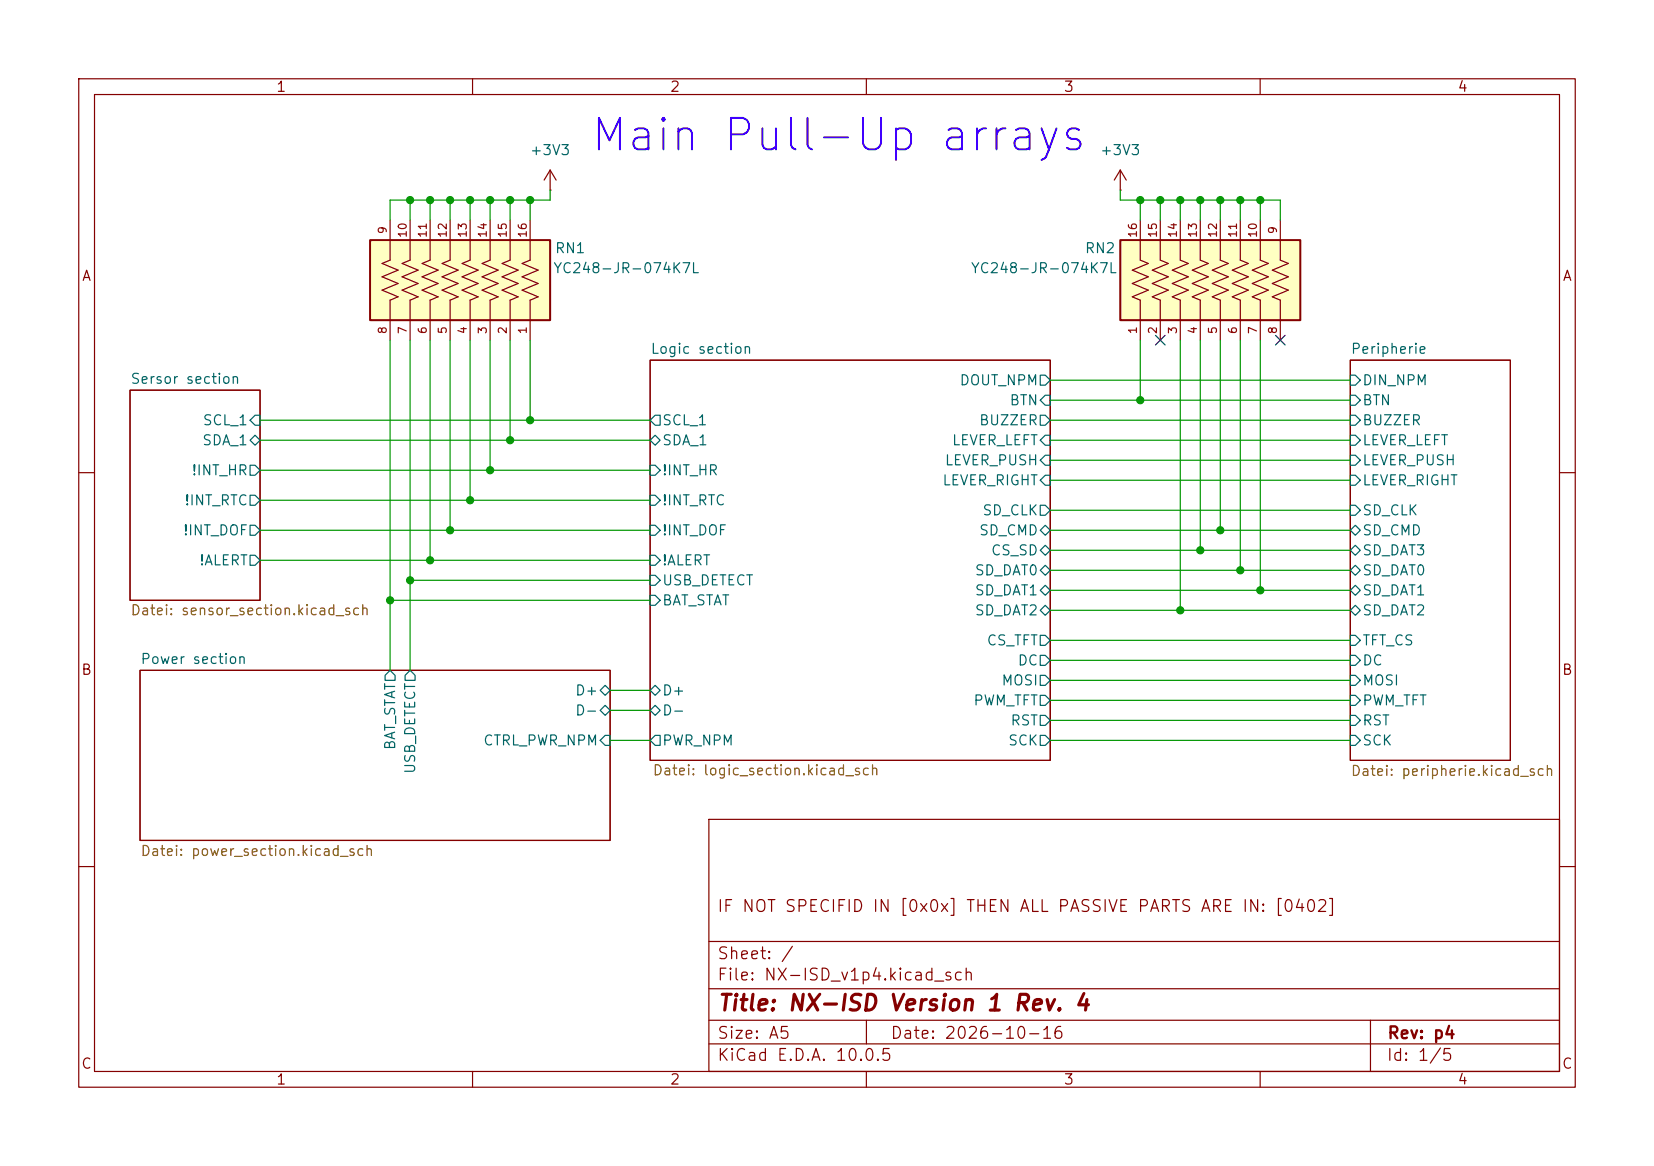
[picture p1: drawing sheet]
(kicad_sch
 (version 20260306)
 (generator "eeschema")
 (generator_version "10.0")
 (paper "A5")
 (title_block
  (title "NX-ISD Version 1 Rev. 4")
  (date "2026-10-16")
  (rev "p4")
  (comment 1 "IF NOT SPECIFID IN [0x0x] THEN ALL PASSIVE PARTS ARE IN: [0402]"))
 (lib_symbols
  (symbol "YC248-JR-074K7L:YC248-JR-074K7L"
   (pin_names
    (offset 1.016)) (exclude_from_sim no) (in_bom yes) (on_board yes)
   (in_pos_files yes)
   (duplicate_pin_numbers_are_jumpers no)
   (property "Reference" "R" (at -5.08 10.922 0) (show_name no) (do_not_autoplace no) (effects (font (size 1.27 1.27)) (justify left bottom)))
   (property "Value" "YC248-JR-074K7L" (at -5.08 -15.24 0) (show_name no) (do_not_autoplace no) (effects (font (size 1.27 1.27)) (justify left bottom)))
   (property "Footprint" "NX-ISD_footprints:RESCAXS50P400X160X55-16N" (at 0 0 0) (show_name no) (do_not_autoplace no) (hide yes) (effects (font (size 1.27 1.27)) (justify bottom)))
   (property "Datasheet" "" (at 0 0 0) (show_name no) (do_not_autoplace no) (hide yes) (effects (font (size 1.27 1.27))))
   (property "Description" "4.7k Ohm ±5% 62.5mW Power Per Element Isolated 8 Resistor Network/Array ±200ppm/°C 1606, Convex, Long Side Terminals" (at 0 0 0) (show_name no) (do_not_autoplace no) (hide yes) (effects (font (size 1.27 1.27)) (justify bottom)))
   (property "MF" "Yageo" (at 0 0 0) (show_name no) (do_not_autoplace no) (hide yes) (effects (font (size 1.27 1.27)) (justify bottom)))
   (property "MAXIMUM_PACKAGE_HEIGHT" "0.55mm" (at 0 0 0) (show_name no) (do_not_autoplace no) (hide yes) (effects (font (size 1.27 1.27)) (justify bottom)))
   (property "CREATOR" "ASHISH" (at 0 0 0) (show_name no) (do_not_autoplace no) (hide yes) (effects (font (size 1.27 1.27)) (justify bottom)))
   (property "Price" "None" (at 0 0 0) (show_name no) (do_not_autoplace no) (hide yes) (effects (font (size 1.27 1.27)) (justify bottom)))
   (property "Package" "SMD-16 Yageo" (at 0 0 0) (show_name no) (do_not_autoplace no) (hide yes) (effects (font (size 1.27 1.27)) (justify bottom)))
   (property "Check_prices" "https://www.snapeda.com/parts/YC248-JR-074K7L/Yageo/view-part/?ref=eda" (at 0 0 0) (show_name no) (do_not_autoplace no) (hide yes) (effects (font (size 1.27 1.27)) (justify bottom)))
   (property "STANDARD" "IPC-7351B" (at 0 0 0) (show_name no) (do_not_autoplace no) (hide yes) (effects (font (size 1.27 1.27)) (justify bottom)))
   (property "PARTREV" "V1.0" (at 0 0 0) (show_name no) (do_not_autoplace no) (hide yes) (effects (font (size 1.27 1.27)) (justify bottom)))
   (property "VERIFIER" "" (at 0 0 0) (show_name no) (do_not_autoplace no) (hide yes) (effects (font (size 1.27 1.27)) (justify bottom)))
   (property "SnapEDA_Link" "https://www.snapeda.com/parts/YC248-JR-074K7L/Yageo/view-part/?ref=snap" (at 0 0 0) (show_name no) (do_not_autoplace no) (hide yes) (effects (font (size 1.27 1.27)) (justify bottom)))
   (property "MP" "YC248-JR-074K7L" (at 0 0 0) (show_name no) (do_not_autoplace no) (hide yes) (effects (font (size 1.27 1.27)) (justify bottom)))
   (property "Purchase-URL" "https://www.snapeda.com/api/url_track_click_mouser/?unipart_id=1382227&manufacturer=Yageo&part_name=YC248-JR-074K7L&search_term=yc248-jr-074k7l" (at 0 0 0) (show_name no) (do_not_autoplace no) (hide yes) (effects (font (size 1.27 1.27)) (justify bottom)))
   (property "Availability" "In Stock" (at 0 0 0) (show_name no) (do_not_autoplace no) (hide yes) (effects (font (size 1.27 1.27)) (justify bottom)))
   (property "MANUFACTURER" "Yageo" (at 0 0 0) (show_name no) (do_not_autoplace no) (hide yes) (effects (font (size 1.27 1.27)) (justify bottom)))
   (symbol "YC248-JR-074K7L_0_0"
    (polyline (pts (xy -5.08 7.62) (xy -2.54 7.62)) (stroke (width 0.1524) (type default)) (fill (type none)))
    (polyline (pts (xy -5.08 5.08) (xy -2.54 5.08)) (stroke (width 0.1524) (type default)) (fill (type none)))
    (polyline (pts (xy -5.08 2.54) (xy -2.54 2.54)) (stroke (width 0.1524) (type default)) (fill (type none)))
    (polyline (pts (xy -5.08 0) (xy -2.54 0)) (stroke (width 0.1524) (type default)) (fill (type none)))
    (polyline (pts (xy -5.08 -2.54) (xy -2.54 -2.54)) (stroke (width 0.1524) (type default)) (fill (type none)))
    (polyline (pts (xy -5.08 -5.08) (xy -2.54 -5.08)) (stroke (width 0.1524) (type default)) (fill (type none)))
    (polyline (pts (xy -5.08 -7.62) (xy -2.54 -7.62)) (stroke (width 0.1524) (type default)) (fill (type none)))
    (polyline (pts (xy -5.08 -10.16) (xy -2.54 -10.16)) (stroke (width 0.1524) (type default)) (fill (type none)))
    (rectangle (start -5.08 -12.7) (end 5.08 10.16) (stroke (width 0.254) (type default)) (fill (type background)))
    (polyline (pts (xy -2.54 7.62) (xy -2.1167 8.636)) (stroke (width 0.152) (type default)) (fill (type none)))
    (polyline (pts (xy -2.54 5.08) (xy -2.1167 6.096)) (stroke (width 0.152) (type default)) (fill (type none)))
    (polyline (pts (xy -2.54 2.54) (xy -2.1167 3.556)) (stroke (width 0.152) (type default)) (fill (type none)))
    (polyline (pts (xy -2.54 0) (xy -2.1167 1.016)) (stroke (width 0.152) (type default)) (fill (type none)))
    (polyline (pts (xy -2.54 -2.54) (xy -2.1167 -1.524)) (stroke (width 0.152) (type default)) (fill (type none)))
    (polyline (pts (xy -2.54 -5.08) (xy -2.1167 -4.064)) (stroke (width 0.152) (type default)) (fill (type none)))
    (polyline (pts (xy -2.54 -7.62) (xy -2.1167 -6.604)) (stroke (width 0.152) (type default)) (fill (type none)))
    (polyline (pts (xy -2.54 -10.16) (xy -2.1167 -9.144)) (stroke (width 0.152) (type default)) (fill (type none)))
    (polyline (pts (xy -2.1167 8.636) (xy -1.27 6.604)) (stroke (width 0.152) (type default)) (fill (type none)))
    (polyline (pts (xy -2.1167 6.096) (xy -1.27 4.064)) (stroke (width 0.152) (type default)) (fill (type none)))
    (polyline (pts (xy -2.1167 3.556) (xy -1.27 1.524)) (stroke (width 0.152) (type default)) (fill (type none)))
    (polyline (pts (xy -2.1167 1.016) (xy -1.27 -1.016)) (stroke (width 0.152) (type default)) (fill (type none)))
    (polyline (pts (xy -2.1167 -1.524) (xy -1.27 -3.556)) (stroke (width 0.152) (type default)) (fill (type none)))
    (polyline (pts (xy -2.1167 -4.064) (xy -1.27 -6.096)) (stroke (width 0.152) (type default)) (fill (type none)))
    (polyline (pts (xy -2.1167 -6.604) (xy -1.27 -8.636)) (stroke (width 0.152) (type default)) (fill (type none)))
    (polyline (pts (xy -2.1167 -9.144) (xy -1.27 -11.176)) (stroke (width 0.152) (type default)) (fill (type none)))
    (polyline (pts (xy -1.27 6.604) (xy -0.4233 8.636)) (stroke (width 0.152) (type default)) (fill (type none)))
    (polyline (pts (xy -1.27 4.064) (xy -0.4233 6.096)) (stroke (width 0.152) (type default)) (fill (type none)))
    (polyline (pts (xy -1.27 1.524) (xy -0.4233 3.556)) (stroke (width 0.152) (type default)) (fill (type none)))
    (polyline (pts (xy -1.27 -1.016) (xy -0.4233 1.016)) (stroke (width 0.152) (type default)) (fill (type none)))
    (polyline (pts (xy -1.27 -3.556) (xy -0.4233 -1.524)) (stroke (width 0.152) (type default)) (fill (type none)))
    (polyline (pts (xy -1.27 -6.096) (xy -0.4233 -4.064)) (stroke (width 0.152) (type default)) (fill (type none)))
    (polyline (pts (xy -1.27 -8.636) (xy -0.4233 -6.604)) (stroke (width 0.152) (type default)) (fill (type none)))
    (polyline (pts (xy -1.27 -11.176) (xy -0.4233 -9.144)) (stroke (width 0.152) (type default)) (fill (type none)))
    (polyline (pts (xy -0.4233 8.636) (xy 0.4233 6.604)) (stroke (width 0.152) (type default)) (fill (type none)))
    (polyline (pts (xy -0.4233 6.096) (xy 0.4233 4.064)) (stroke (width 0.152) (type default)) (fill (type none)))
    (polyline (pts (xy -0.4233 3.556) (xy 0.4233 1.524)) (stroke (width 0.152) (type default)) (fill (type none)))
    (polyline (pts (xy -0.4233 1.016) (xy 0.4233 -1.016)) (stroke (width 0.152) (type default)) (fill (type none)))
    (polyline (pts (xy -0.4233 -1.524) (xy 0.4233 -3.556)) (stroke (width 0.152) (type default)) (fill (type none)))
    (polyline (pts (xy -0.4233 -4.064) (xy 0.4233 -6.096)) (stroke (width 0.152) (type default)) (fill (type none)))
    (polyline (pts (xy -0.4233 -6.604) (xy 0.4233 -8.636)) (stroke (width 0.152) (type default)) (fill (type none)))
    (polyline (pts (xy -0.4233 -9.144) (xy 0.4233 -11.176)) (stroke (width 0.152) (type default)) (fill (type none)))
    (polyline (pts (xy 0.4233 6.604) (xy 1.27 8.636)) (stroke (width 0.152) (type default)) (fill (type none)))
    (polyline (pts (xy 0.4233 4.064) (xy 1.27 6.096)) (stroke (width 0.152) (type default)) (fill (type none)))
    (polyline (pts (xy 0.4233 1.524) (xy 1.27 3.556)) (stroke (width 0.152) (type default)) (fill (type none)))
    (polyline (pts (xy 0.4233 -1.016) (xy 1.27 1.016)) (stroke (width 0.152) (type default)) (fill (type none)))
    (polyline (pts (xy 0.4233 -3.556) (xy 1.27 -1.524)) (stroke (width 0.152) (type default)) (fill (type none)))
    (polyline (pts (xy 0.4233 -6.096) (xy 1.27 -4.064)) (stroke (width 0.152) (type default)) (fill (type none)))
    (polyline (pts (xy 0.4233 -8.636) (xy 1.27 -6.604)) (stroke (width 0.152) (type default)) (fill (type none)))
    (polyline (pts (xy 0.4233 -11.176) (xy 1.27 -9.144)) (stroke (width 0.152) (type default)) (fill (type none)))
    (polyline (pts (xy 1.27 8.636) (xy 2.1167 6.604)) (stroke (width 0.152) (type default)) (fill (type none)))
    (polyline (pts (xy 1.27 6.096) (xy 2.1167 4.064)) (stroke (width 0.152) (type default)) (fill (type none)))
    (polyline (pts (xy 1.27 3.556) (xy 2.1167 1.524)) (stroke (width 0.152) (type default)) (fill (type none)))
    (polyline (pts (xy 1.27 1.016) (xy 2.1167 -1.016)) (stroke (width 0.152) (type default)) (fill (type none)))
    (polyline (pts (xy 1.27 -1.524) (xy 2.1167 -3.556)) (stroke (width 0.152) (type default)) (fill (type none)))
    (polyline (pts (xy 1.27 -4.064) (xy 2.1167 -6.096)) (stroke (width 0.152) (type default)) (fill (type none)))
    (polyline (pts (xy 1.27 -6.604) (xy 2.1167 -8.636)) (stroke (width 0.152) (type default)) (fill (type none)))
    (polyline (pts (xy 1.27 -9.144) (xy 2.1167 -11.176)) (stroke (width 0.152) (type default)) (fill (type none)))
    (polyline (pts (xy 2.54 7.62) (xy 2.1167 6.604)) (stroke (width 0.152) (type default)) (fill (type none)))
    (polyline (pts (xy 2.54 7.62) (xy 5.08 7.62)) (stroke (width 0.1524) (type default)) (fill (type none)))
    (polyline (pts (xy 2.54 5.08) (xy 2.1167 4.064)) (stroke (width 0.152) (type default)) (fill (type none)))
    (polyline (pts (xy 2.54 5.08) (xy 5.08 5.08)) (stroke (width 0.1524) (type default)) (fill (type none)))
    (polyline (pts (xy 2.54 2.54) (xy 2.1167 1.524)) (stroke (width 0.152) (type default)) (fill (type none)))
    (polyline (pts (xy 2.54 2.54) (xy 5.08 2.54)) (stroke (width 0.1524) (type default)) (fill (type none)))
    (polyline (pts (xy 2.54 0) (xy 2.1167 -1.016)) (stroke (width 0.152) (type default)) (fill (type none)))
    (polyline (pts (xy 2.54 0) (xy 5.08 0)) (stroke (width 0.1524) (type default)) (fill (type none)))
    (polyline (pts (xy 2.54 -2.54) (xy 2.1167 -3.556)) (stroke (width 0.152) (type default)) (fill (type none)))
    (polyline (pts (xy 2.54 -2.54) (xy 5.08 -2.54)) (stroke (width 0.1524) (type default)) (fill (type none)))
    (polyline (pts (xy 2.54 -5.08) (xy 2.1167 -6.096)) (stroke (width 0.152) (type default)) (fill (type none)))
    (polyline (pts (xy 2.54 -5.08) (xy 5.08 -5.08)) (stroke (width 0.1524) (type default)) (fill (type none)))
    (polyline (pts (xy 2.54 -7.62) (xy 2.1167 -8.636)) (stroke (width 0.152) (type default)) (fill (type none)))
    (polyline (pts (xy 2.54 -7.62) (xy 5.08 -7.62)) (stroke (width 0.1524) (type default)) (fill (type none)))
    (polyline (pts (xy 2.54 -10.16) (xy 2.1167 -11.176)) (stroke (width 0.152) (type default)) (fill (type none)))
    (polyline (pts (xy 2.54 -10.16) (xy 5.08 -10.16)) (stroke (width 0.1524) (type default)) (fill (type none)))
    (pin passive line (at -7.62 7.62 0) (length 2.54) (name "" (effects (font (size 1.016 1.016)))) (number "1" (effects (font (size 1.016 1.016)))))
    (pin passive line (at -7.62 5.08 0) (length 2.54) (name "" (effects (font (size 1.016 1.016)))) (number "2" (effects (font (size 1.016 1.016)))))
    (pin passive line (at -7.62 2.54 0) (length 2.54) (name "" (effects (font (size 1.016 1.016)))) (number "3" (effects (font (size 1.016 1.016)))))
    (pin passive line (at -7.62 0 0) (length 2.54) (name "" (effects (font (size 1.016 1.016)))) (number "4" (effects (font (size 1.016 1.016)))))
    (pin passive line (at -7.62 -2.54 0) (length 2.54) (name "" (effects (font (size 1.016 1.016)))) (number "5" (effects (font (size 1.016 1.016)))))
    (pin passive line (at -7.62 -5.08 0) (length 2.54) (name "" (effects (font (size 1.016 1.016)))) (number "6" (effects (font (size 1.016 1.016)))))
    (pin passive line (at -7.62 -7.62 0) (length 2.54) (name "" (effects (font (size 1.016 1.016)))) (number "7" (effects (font (size 1.016 1.016)))))
    (pin passive line (at -7.62 -10.16 0) (length 2.54) (name "" (effects (font (size 1.016 1.016)))) (number "8" (effects (font (size 1.016 1.016)))))
    (pin passive line (at 7.62 -10.16 180) (length 2.54) (name "" (effects (font (size 1.016 1.016)))) (number "9" (effects (font (size 1.016 1.016)))))
    (pin passive line (at 7.62 -7.62 180) (length 2.54) (name "" (effects (font (size 1.016 1.016)))) (number "10" (effects (font (size 1.016 1.016)))))
    (pin passive line (at 7.62 -5.08 180) (length 2.54) (name "" (effects (font (size 1.016 1.016)))) (number "11" (effects (font (size 1.016 1.016)))))
    (pin passive line (at 7.62 -2.54 180) (length 2.54) (name "" (effects (font (size 1.016 1.016)))) (number "12" (effects (font (size 1.016 1.016)))))
    (pin passive line (at 7.62 0 180) (length 2.54) (name "" (effects (font (size 1.016 1.016)))) (number "13" (effects (font (size 1.016 1.016)))))
    (pin passive line (at 7.62 2.54 180) (length 2.54) (name "" (effects (font (size 1.016 1.016)))) (number "14" (effects (font (size 1.016 1.016)))))
    (pin passive line (at 7.62 5.08 180) (length 2.54) (name "" (effects (font (size 1.016 1.016)))) (number "15" (effects (font (size 1.016 1.016)))))
    (pin passive line (at 7.62 7.62 180) (length 2.54) (name "" (effects (font (size 1.016 1.016)))) (number "16" (effects (font (size 1.016 1.016))))))
   (embedded_fonts no))
  (symbol "power:+3V3"
   (power global)
   (pin_numbers (hide yes))
   (pin_names
    (offset 0) (hide yes)) (exclude_from_sim no) (in_bom yes) (on_board yes)
   (in_pos_files yes)
   (duplicate_pin_numbers_are_jumpers no)
   (property "Reference" "#PWR" (at 0 -3.81 0) (show_name no) (do_not_autoplace no) (hide yes) (effects (font (size 1.27 1.27))))
   (property "Value" "+3V3" (at 0 3.556 0) (show_name no) (do_not_autoplace no) (effects (font (size 1.27 1.27))))
   (property "Footprint" "" (at 0 0 0) (show_name no) (do_not_autoplace no) (hide yes) (effects (font (size 1.27 1.27))))
   (property "Datasheet" "" (at 0 0 0) (show_name no) (do_not_autoplace no) (hide yes) (effects (font (size 1.27 1.27))))
   (property "Description" "Power symbol creates a global label with name \"+3V3\"" (at 0 0 0) (show_name no) (do_not_autoplace no) (hide yes) (effects (font (size 1.27 1.27))))
   (symbol "+3V3_0_1"
    (polyline (pts (xy -0.762 1.27) (xy 0 2.54)) (stroke (width 0) (type default)) (fill (type none)))
    (polyline (pts (xy 0 2.54) (xy 0.762 1.27)) (stroke (width 0) (type default)) (fill (type none)))
    (polyline (pts (xy 0 0) (xy 0 2.54)) (stroke (width 0) (type default)) (fill (type none))))
   (symbol "+3V3_1_1"
    (pin power_in line (at 0 0 90) (length 0) (name "" (effects (font (size 1.27 1.27)))) (number "1" (effects (font (size 1.27 1.27))))))
   (embedded_fonts no)))
 (junction
  (at 144.78 25.4)
  (diameter 0)
  (color 0 0 0 0))
 (junction
  (at 147.32 25.4)
  (diameter 0)
  (color 0 0 0 0))
 (junction
  (at 149.86 25.4)
  (diameter 0)
  (color 0 0 0 0))
 (junction
  (at 52.07 73.66)
  (diameter 0)
  (color 0 0 0 0))
 (junction
  (at 144.78 50.8)
  (diameter 0)
  (color 0 0 0 0))
 (junction
  (at 62.23 25.4)
  (diameter 0)
  (color 0 0 0 0))
 (junction
  (at 49.53 76.2)
  (diameter 0)
  (color 0 0 0 0))
 (junction
  (at 62.23 59.69)
  (diameter 0)
  (color 0 0 0 0))
 (junction
  (at 67.31 25.4)
  (diameter 0)
  (color 0 0 0 0))
 (junction
  (at 152.4 25.4)
  (diameter 0)
  (color 0 0 0 0))
 (junction
  (at 64.77 55.88)
  (diameter 0)
  (color 0 0 0 0))
 (junction
  (at 54.61 71.12)
  (diameter 0)
  (color 0 0 0 0))
 (junction
  (at 160.02 74.93)
  (diameter 0)
  (color 0 0 0 0))
 (junction
  (at 54.61 25.4)
  (diameter 0)
  (color 0 0 0 0))
 (junction
  (at 152.4 69.85)
  (diameter 0)
  (color 0 0 0 0))
 (junction
  (at 67.31 53.34)
  (diameter 0)
  (color 0 0 0 0))
 (junction
  (at 59.69 25.4)
  (diameter 0)
  (color 0 0 0 0))
 (junction
  (at 154.94 67.31)
  (diameter 0)
  (color 0 0 0 0))
 (junction
  (at 57.15 25.4)
  (diameter 0)
  (color 0 0 0 0))
 (junction
  (at 157.48 72.39)
  (diameter 0)
  (color 0 0 0 0))
 (junction
  (at 160.02 25.4)
  (diameter 0)
  (color 0 0 0 0))
 (junction
  (at 59.69 63.5)
  (diameter 0)
  (color 0 0 0 0))
 (junction
  (at 149.86 77.47)
  (diameter 0)
  (color 0 0 0 0))
 (junction
  (at 157.48 25.4)
  (diameter 0)
  (color 0 0 0 0))
 (junction
  (at 154.94 25.4)
  (diameter 0)
  (color 0 0 0 0))
 (junction
  (at 57.15 67.31)
  (diameter 0)
  (color 0 0 0 0))
 (junction
  (at 64.77 25.4)
  (diameter 0)
  (color 0 0 0 0))
 (junction
  (at 52.07 25.4)
  (diameter 0)
  (color 0 0 0 0))
 (no_connect
  (at 162.56 43.18))
 (no_connect
  (at 147.32 43.18))
 (wire
  (pts (xy 154.94 67.31) (xy 171.45 67.31))
  (stroke (width 0) (type default)))
 (wire
  (pts (xy 144.78 25.4) (xy 144.78 27.94))
  (stroke (width 0) (type default)))
 (wire
  (pts (xy 149.86 77.47) (xy 171.45 77.47))
  (stroke (width 0) (type default)))
 (wire
  (pts (xy 33.02 59.69) (xy 62.23 59.69))
  (stroke (width 0) (type default)))
 (wire
  (pts (xy 162.56 25.4) (xy 144.78 25.4))
  (stroke (width 0) (type default)))
 (wire
  (pts (xy 133.35 58.42) (xy 171.45 58.42))
  (stroke (width 0) (type default)))
 (wire
  (pts (xy 69.85 25.4) (xy 67.31 25.4))
  (stroke (width 0) (type default)))
 (wire
  (pts (xy 152.4 69.85) (xy 171.45 69.85))
  (stroke (width 0) (type default)))
 (wire
  (pts (xy 33.02 71.12) (xy 54.61 71.12))
  (stroke (width 0) (type default)))
 (wire
  (pts (xy 133.35 60.96) (xy 171.45 60.96))
  (stroke (width 0) (type default)))
 (wire
  (pts (xy 52.07 43.18) (xy 52.07 73.66))
  (stroke (width 0) (type default)))
 (wire
  (pts (xy 160.02 27.94) (xy 160.02 25.4))
  (stroke (width 0) (type default)))
 (wire
  (pts (xy 133.35 64.77) (xy 171.45 64.77))
  (stroke (width 0) (type default)))
 (wire
  (pts (xy 49.53 76.2) (xy 82.55 76.2))
  (stroke (width 0) (type default)))
 (wire
  (pts (xy 133.35 50.8) (xy 144.78 50.8))
  (stroke (width 0) (type default)))
 (wire
  (pts (xy 144.78 50.8) (xy 171.45 50.8))
  (stroke (width 0) (type default)))
 (wire
  (pts (xy 62.23 27.94) (xy 62.23 25.4))
  (stroke (width 0) (type default)))
 (wire
  (pts (xy 77.47 90.17) (xy 82.55 90.17))
  (stroke (width 0) (type default)))
 (wire
  (pts (xy 133.35 81.28) (xy 171.45 81.28))
  (stroke (width 0) (type default)))
 (wire
  (pts (xy 142.24 25.4) (xy 144.78 25.4))
  (stroke (width 0) (type default)))
 (wire
  (pts (xy 133.35 91.44) (xy 171.45 91.44))
  (stroke (width 0) (type default)))
 (wire
  (pts (xy 59.69 27.94) (xy 59.69 25.4))
  (stroke (width 0) (type default)))
 (wire
  (pts (xy 133.35 88.9) (xy 171.45 88.9))
  (stroke (width 0) (type default)))
 (wire
  (pts (xy 54.61 43.18) (xy 54.61 71.12))
  (stroke (width 0) (type default)))
 (wire
  (pts (xy 59.69 43.18) (xy 59.69 63.5))
  (stroke (width 0) (type default)))
 (wire
  (pts (xy 133.35 48.26) (xy 171.45 48.26))
  (stroke (width 0) (type default)))
 (wire
  (pts (xy 54.61 27.94) (xy 54.61 25.4))
  (stroke (width 0) (type default)))
 (wire
  (pts (xy 160.02 74.93) (xy 171.45 74.93))
  (stroke (width 0) (type default)))
 (wire
  (pts (xy 33.02 53.34) (xy 67.31 53.34))
  (stroke (width 0) (type default)))
 (wire
  (pts (xy 149.86 27.94) (xy 149.86 25.4))
  (stroke (width 0) (type default)))
 (wire
  (pts (xy 133.35 74.93) (xy 160.02 74.93))
  (stroke (width 0) (type default)))
 (wire
  (pts (xy 67.31 53.34) (xy 82.55 53.34))
  (stroke (width 0) (type default)))
 (wire
  (pts (xy 160.02 43.18) (xy 160.02 74.93))
  (stroke (width 0) (type default)))
 (wire
  (pts (xy 33.02 67.31) (xy 57.15 67.31))
  (stroke (width 0) (type default)))
 (wire
  (pts (xy 52.07 73.66) (xy 82.55 73.66))
  (stroke (width 0) (type default)))
 (wire
  (pts (xy 149.86 43.18) (xy 149.86 77.47))
  (stroke (width 0) (type default)))
 (wire
  (pts (xy 49.53 43.18) (xy 49.53 76.2))
  (stroke (width 0) (type default)))
 (wire
  (pts (xy 133.35 67.31) (xy 154.94 67.31))
  (stroke (width 0) (type default)))
 (wire
  (pts (xy 157.48 27.94) (xy 157.48 25.4))
  (stroke (width 0) (type default)))
 (wire
  (pts (xy 57.15 27.94) (xy 57.15 25.4))
  (stroke (width 0) (type default)))
 (wire
  (pts (xy 33.02 55.88) (xy 64.77 55.88))
  (stroke (width 0) (type default)))
 (wire
  (pts (xy 133.35 93.98) (xy 171.45 93.98))
  (stroke (width 0) (type default)))
 (wire
  (pts (xy 157.48 72.39) (xy 171.45 72.39))
  (stroke (width 0) (type default)))
 (wire
  (pts (xy 162.56 25.4) (xy 162.56 27.94))
  (stroke (width 0) (type default)))
 (wire
  (pts (xy 133.35 53.34) (xy 171.45 53.34))
  (stroke (width 0) (type default)))
 (wire
  (pts (xy 62.23 43.18) (xy 62.23 59.69))
  (stroke (width 0) (type default)))
 (wire
  (pts (xy 147.32 27.94) (xy 147.32 25.4))
  (stroke (width 0) (type default)))
 (wire
  (pts (xy 69.85 24.13) (xy 69.85 25.4))
  (stroke (width 0) (type default)))
 (wire
  (pts (xy 52.07 73.66) (xy 52.07 85.09))
  (stroke (width 0) (type default)))
 (wire
  (pts (xy 57.15 67.31) (xy 82.55 67.31))
  (stroke (width 0) (type default)))
 (wire
  (pts (xy 49.53 25.4) (xy 49.53 27.94))
  (stroke (width 0) (type default)))
 (wire
  (pts (xy 133.35 72.39) (xy 157.48 72.39))
  (stroke (width 0) (type default)))
 (wire
  (pts (xy 157.48 43.18) (xy 157.48 72.39))
  (stroke (width 0) (type default)))
 (wire
  (pts (xy 154.94 43.18) (xy 154.94 67.31))
  (stroke (width 0) (type default)))
 (wire
  (pts (xy 144.78 43.18) (xy 144.78 50.8))
  (stroke (width 0) (type default)))
 (wire
  (pts (xy 62.23 59.69) (xy 82.55 59.69))
  (stroke (width 0) (type default)))
 (wire
  (pts (xy 152.4 43.18) (xy 152.4 69.85))
  (stroke (width 0) (type default)))
 (wire
  (pts (xy 54.61 71.12) (xy 82.55 71.12))
  (stroke (width 0) (type default)))
 (wire
  (pts (xy 77.47 87.63) (xy 82.55 87.63))
  (stroke (width 0) (type default)))
 (wire
  (pts (xy 133.35 77.47) (xy 149.86 77.47))
  (stroke (width 0) (type default)))
 (wire
  (pts (xy 154.94 27.94) (xy 154.94 25.4))
  (stroke (width 0) (type default)))
 (wire
  (pts (xy 152.4 27.94) (xy 152.4 25.4))
  (stroke (width 0) (type default)))
 (wire
  (pts (xy 49.53 76.2) (xy 49.53 85.09))
  (stroke (width 0) (type default)))
 (wire
  (pts (xy 52.07 27.94) (xy 52.07 25.4))
  (stroke (width 0) (type default)))
 (wire
  (pts (xy 142.24 24.13) (xy 142.24 25.4))
  (stroke (width 0) (type default)))
 (wire
  (pts (xy 133.35 55.88) (xy 171.45 55.88))
  (stroke (width 0) (type default)))
 (wire
  (pts (xy 67.31 43.18) (xy 67.31 53.34))
  (stroke (width 0) (type default)))
 (wire
  (pts (xy 67.31 25.4) (xy 67.31 27.94))
  (stroke (width 0) (type default)))
 (wire
  (pts (xy 133.35 86.36) (xy 171.45 86.36))
  (stroke (width 0) (type default)))
 (wire
  (pts (xy 57.15 43.18) (xy 57.15 67.31))
  (stroke (width 0) (type default)))
 (wire
  (pts (xy 64.77 43.18) (xy 64.77 55.88))
  (stroke (width 0) (type default)))
 (wire
  (pts (xy 49.53 25.4) (xy 67.31 25.4))
  (stroke (width 0) (type default)))
 (wire
  (pts (xy 133.35 69.85) (xy 152.4 69.85))
  (stroke (width 0) (type default)))
 (wire
  (pts (xy 133.35 83.82) (xy 171.45 83.82))
  (stroke (width 0) (type default)))
 (wire
  (pts (xy 64.77 55.88) (xy 82.55 55.88))
  (stroke (width 0) (type default)))
 (wire
  (pts (xy 77.47 93.98) (xy 82.55 93.98))
  (stroke (width 0) (type default)))
 (wire
  (pts (xy 59.69 63.5) (xy 82.55 63.5))
  (stroke (width 0) (type default)))
 (wire
  (pts (xy 64.77 27.94) (xy 64.77 25.4))
  (stroke (width 0) (type default)))
 (wire
  (pts (xy 33.02 63.5) (xy 59.69 63.5))
  (stroke (width 0) (type default)))
 (label "Main Pull-Up arrays"
  (at 74.93 20.32 0)
  (effects (font (size 4 4) (thickness 0.254)
    (bold yes) (color 64 0 255 1)) (justify left bottom)))
 (symbol
  (lib_id "power:+3V3")
  (at 69.85 24.13 0)
  (unit 1)
  (body_style 1)
  (exclude_from_sim no)
  (in_bom yes)
  (on_board yes)
  (in_pos_files yes)
  (dnp no)
  (fields_autoplaced yes)
  (property "Reference" "#PWR01" (at 69.85 27.94 0) (hide yes) (show_name no) (do_not_autoplace no) (effects (font (size 1.27 1.27))))
  (property "Value" "+3V3" (at 69.85 19.05 0) (show_name no) (do_not_autoplace no) (effects (font (size 1.27 1.27))))
  (property "Footprint" "" (at 69.85 24.13 0) (hide yes) (show_name no) (do_not_autoplace no) (effects (font (size 1.27 1.27))))
  (property "Datasheet" "" (at 69.85 24.13 0) (hide yes) (show_name no) (do_not_autoplace no) (effects (font (size 1.27 1.27))))
  (property "Description" "Power symbol creates a global label with name \"+3V3\"" (at 69.85 24.13 0) (hide yes) (show_name no) (do_not_autoplace no) (effects (font (size 1.27 1.27))))
  (pin "1"))
 (symbol
  (lib_id "power:+3V3")
  (at 142.24 24.13 0)
  (mirror y)
  (unit 1)
  (body_style 1)
  (exclude_from_sim no)
  (in_bom yes)
  (on_board yes)
  (in_pos_files yes)
  (dnp no)
  (fields_autoplaced yes)
  (property "Reference" "#PWR018" (at 142.24 27.94 0) (hide yes) (show_name no) (do_not_autoplace no) (effects (font (size 1.27 1.27))))
  (property "Value" "+3V3" (at 142.24 19.05 0) (show_name no) (do_not_autoplace no) (effects (font (size 1.27 1.27))))
  (property "Footprint" "" (at 142.24 24.13 0) (hide yes) (show_name no) (do_not_autoplace no) (effects (font (size 1.27 1.27))))
  (property "Datasheet" "" (at 142.24 24.13 0) (hide yes) (show_name no) (do_not_autoplace no) (effects (font (size 1.27 1.27))))
  (property "Description" "Power symbol creates a global label with name \"+3V3\"" (at 142.24 24.13 0) (hide yes) (show_name no) (do_not_autoplace no) (effects (font (size 1.27 1.27))))
  (pin "1"))
 (symbol
  (lib_id "YC248-JR-074K7L:YC248-JR-074K7L")
  (at 152.4 35.56 90)
  (unit 1)
  (body_style 1)
  (exclude_from_sim no)
  (in_bom yes)
  (on_board yes)
  (in_pos_files yes)
  (dnp no)
  (property "Reference" "RN2" (at 137.668 31.496 90) (show_name no) (do_not_autoplace no) (effects (font (size 1.27 1.27)) (justify right)))
  (property "Value" "YC248-JR-074K7L" (at 123.19 34.036 90) (show_name no) (do_not_autoplace no) (effects (font (size 1.27 1.27)) (justify right)))
  (property "Footprint" "NX-ISD_footprints:RESCAXS50P400X160X55-16N" (at 152.4 35.56 0) (hide yes) (show_name no) (do_not_autoplace no) (effects (font (size 1.27 1.27)) (justify bottom)))
  (property "Datasheet" "" (at 152.4 35.56 0) (hide yes) (show_name no) (do_not_autoplace no) (effects (font (size 1.27 1.27))))
  (property "Description" "4.7k Ohm ±5% 62.5mW Power Per Element Isolated 8 Resistor Network/Array ±200ppm/°C 1606, Convex, Long Side Terminals" (at 152.4 35.56 0) (hide yes) (show_name no) (do_not_autoplace no) (effects (font (size 1.27 1.27)) (justify bottom)))
  (property "MF" "Yageo" (at 152.4 35.56 0) (hide yes) (show_name no) (do_not_autoplace no) (effects (font (size 1.27 1.27)) (justify bottom)))
  (property "MAXIMUM_PACKAGE_HEIGHT" "0.55mm" (at 152.4 35.56 0) (hide yes) (show_name no) (do_not_autoplace no) (effects (font (size 1.27 1.27)) (justify bottom)))
  (property "CREATOR" "ASHISH" (at 152.4 35.56 0) (hide yes) (show_name no) (do_not_autoplace no) (effects (font (size 1.27 1.27)) (justify bottom)))
  (property "Price" "None" (at 152.4 35.56 0) (hide yes) (show_name no) (do_not_autoplace no) (effects (font (size 1.27 1.27)) (justify bottom)))
  (property "Package" "SMD-16 Yageo" (at 152.4 35.56 0) (hide yes) (show_name no) (do_not_autoplace no) (effects (font (size 1.27 1.27)) (justify bottom)))
  (property "Check_prices" "https://www.snapeda.com/parts/YC248-JR-074K7L/Yageo/view-part/?ref=eda" (at 152.4 35.56 0) (hide yes) (show_name no) (do_not_autoplace no) (effects (font (size 1.27 1.27)) (justify bottom)))
  (property "STANDARD" "IPC-7351B" (at 152.4 35.56 0) (hide yes) (show_name no) (do_not_autoplace no) (effects (font (size 1.27 1.27)) (justify bottom)))
  (property "PARTREV" "V1.0" (at 152.4 35.56 0) (hide yes) (show_name no) (do_not_autoplace no) (effects (font (size 1.27 1.27)) (justify bottom)))
  (property "VERIFIER" "" (at 152.4 35.56 0) (hide yes) (show_name no) (do_not_autoplace no) (effects (font (size 1.27 1.27)) (justify bottom)))
  (property "SnapEDA_Link" "https://www.snapeda.com/parts/YC248-JR-074K7L/Yageo/view-part/?ref=snap" (at 152.4 35.56 0) (hide yes) (show_name no) (do_not_autoplace no) (effects (font (size 1.27 1.27)) (justify bottom)))
  (property "MP" "YC248-JR-074K7L" (at 152.4 35.56 0) (hide yes) (show_name no) (do_not_autoplace no) (effects (font (size 1.27 1.27)) (justify bottom)))
  (property "Purchase-URL" "https://www.snapeda.com/api/url_track_click_mouser/?unipart_id=1382227&manufacturer=Yageo&part_name=YC248-JR-074K7L&search_term=yc248-jr-074k7l" (at 152.4 35.56 0) (hide yes) (show_name no) (do_not_autoplace no) (effects (font (size 1.27 1.27)) (justify bottom)))
  (property "Availability" "In Stock" (at 152.4 35.56 0) (hide yes) (show_name no) (do_not_autoplace no) (effects (font (size 1.27 1.27)) (justify bottom)))
  (property "MANUFACTURER" "Yageo" (at 152.4 35.56 0) (hide yes) (show_name no) (do_not_autoplace no) (effects (font (size 1.27 1.27)) (justify bottom)))
  (pin "1")
  (pin "2")
  (pin "4")
  (pin "5")
  (pin "6")
  (pin "7")
  (pin "8")
  (pin "9")
  (pin "10")
  (pin "11")
  (pin "3")
  (pin "12")
  (pin "16")
  (pin "13")
  (pin "15")
  (pin "14"))
 (symbol
  (lib_id "YC248-JR-074K7L:YC248-JR-074K7L")
  (at 59.69 35.56 270)
  (mirror x)
  (unit 1)
  (body_style 1)
  (exclude_from_sim no)
  (in_bom yes)
  (on_board yes)
  (in_pos_files yes)
  (dnp no)
  (property "Reference" "RN1" (at 74.422 31.496 90) (show_name no) (do_not_autoplace no) (effects (font (size 1.27 1.27)) (justify right)))
  (property "Value" "YC248-JR-074K7L" (at 88.9 34.036 90) (show_name no) (do_not_autoplace no) (effects (font (size 1.27 1.27)) (justify right)))
  (property "Footprint" "NX-ISD_footprints:RESCAXS50P400X160X55-16N" (at 59.69 35.56 0) (hide yes) (show_name no) (do_not_autoplace no) (effects (font (size 1.27 1.27)) (justify bottom)))
  (property "Datasheet" "" (at 59.69 35.56 0) (hide yes) (show_name no) (do_not_autoplace no) (effects (font (size 1.27 1.27))))
  (property "Description" "4.7k Ohm ±5% 62.5mW Power Per Element Isolated 8 Resistor Network/Array ±200ppm/°C 1606, Convex, Long Side Terminals" (at 59.69 35.56 0) (hide yes) (show_name no) (do_not_autoplace no) (effects (font (size 1.27 1.27)) (justify bottom)))
  (property "MF" "Yageo" (at 59.69 35.56 0) (hide yes) (show_name no) (do_not_autoplace no) (effects (font (size 1.27 1.27)) (justify bottom)))
  (property "MAXIMUM_PACKAGE_HEIGHT" "0.55mm" (at 59.69 35.56 0) (hide yes) (show_name no) (do_not_autoplace no) (effects (font (size 1.27 1.27)) (justify bottom)))
  (property "CREATOR" "ASHISH" (at 59.69 35.56 0) (hide yes) (show_name no) (do_not_autoplace no) (effects (font (size 1.27 1.27)) (justify bottom)))
  (property "Price" "None" (at 59.69 35.56 0) (hide yes) (show_name no) (do_not_autoplace no) (effects (font (size 1.27 1.27)) (justify bottom)))
  (property "Package" "SMD-16 Yageo" (at 59.69 35.56 0) (hide yes) (show_name no) (do_not_autoplace no) (effects (font (size 1.27 1.27)) (justify bottom)))
  (property "Check_prices" "https://www.snapeda.com/parts/YC248-JR-074K7L/Yageo/view-part/?ref=eda" (at 59.69 35.56 0) (hide yes) (show_name no) (do_not_autoplace no) (effects (font (size 1.27 1.27)) (justify bottom)))
  (property "STANDARD" "IPC-7351B" (at 59.69 35.56 0) (hide yes) (show_name no) (do_not_autoplace no) (effects (font (size 1.27 1.27)) (justify bottom)))
  (property "PARTREV" "V1.0" (at 59.69 35.56 0) (hide yes) (show_name no) (do_not_autoplace no) (effects (font (size 1.27 1.27)) (justify bottom)))
  (property "VERIFIER" "" (at 59.69 35.56 0) (hide yes) (show_name no) (do_not_autoplace no) (effects (font (size 1.27 1.27)) (justify bottom)))
  (property "SnapEDA_Link" "https://www.snapeda.com/parts/YC248-JR-074K7L/Yageo/view-part/?ref=snap" (at 59.69 35.56 0) (hide yes) (show_name no) (do_not_autoplace no) (effects (font (size 1.27 1.27)) (justify bottom)))
  (property "MP" "YC248-JR-074K7L" (at 59.69 35.56 0) (hide yes) (show_name no) (do_not_autoplace no) (effects (font (size 1.27 1.27)) (justify bottom)))
  (property "Purchase-URL" "https://www.snapeda.com/api/url_track_click_mouser/?unipart_id=1382227&manufacturer=Yageo&part_name=YC248-JR-074K7L&search_term=yc248-jr-074k7l" (at 59.69 35.56 0) (hide yes) (show_name no) (do_not_autoplace no) (effects (font (size 1.27 1.27)) (justify bottom)))
  (property "Availability" "In Stock" (at 59.69 35.56 0) (hide yes) (show_name no) (do_not_autoplace no) (effects (font (size 1.27 1.27)) (justify bottom)))
  (property "MANUFACTURER" "Yageo" (at 59.69 35.56 0) (hide yes) (show_name no) (do_not_autoplace no) (effects (font (size 1.27 1.27)) (justify bottom)))
  (pin "1")
  (pin "2")
  (pin "4")
  (pin "5")
  (pin "6")
  (pin "7")
  (pin "8")
  (pin "9")
  (pin "10")
  (pin "11")
  (pin "3")
  (pin "12")
  (pin "16")
  (pin "13")
  (pin "15")
  (pin "14"))
 (sheet
  (at 171.45 45.72)
  (size 20.32 50.8)
  (exclude_from_sim no)
  (in_bom yes)
  (on_board yes)
  (dnp no)
  (fields_autoplaced yes)
  (stroke (width 0.1524) (type solid))
  (fill (color 0 0 0 0))
  (property "Sheetname" "Peripherie" (at 171.45 45.0084 0) (show_name no) (do_not_autoplace no) (effects (font (size 1.27 1.27)) (justify left bottom)))
  (property "Sheetfile" "peripherie.kicad_sch" (at 171.45 97.1046 0) (show_name no) (do_not_autoplace no) (effects (font (size 1.27 1.27)) (justify left top)))
  (pin "BTN" input (at 171.45 50.8 180) (effects (font (size 1.27 1.27)) (justify left)))
  (pin "BUZZER" input (at 171.45 53.34 180) (effects (font (size 1.27 1.27)) (justify left)))
  (pin "DIN_NPM" input (at 171.45 48.26 180) (effects (font (size 1.27 1.27)) (justify left)))
  (pin "LEVER_LEFT" input (at 171.45 55.88 180) (effects (font (size 1.27 1.27)) (justify left)))
  (pin "LEVER_PUSH" input (at 171.45 58.42 180) (effects (font (size 1.27 1.27)) (justify left)))
  (pin "LEVER_RIGHT" input (at 171.45 60.96 180) (effects (font (size 1.27 1.27)) (justify left)))
  (pin "DC" input (at 171.45 83.82 180) (effects (font (size 1.27 1.27)) (justify left)))
  (pin "MOSI" input (at 171.45 86.36 180) (effects (font (size 1.27 1.27)) (justify left)))
  (pin "PWM_TFT" input (at 171.45 88.9 180) (effects (font (size 1.27 1.27)) (justify left)))
  (pin "RST" input (at 171.45 91.44 180) (effects (font (size 1.27 1.27)) (justify left)))
  (pin "SCK" input (at 171.45 93.98 180) (effects (font (size 1.27 1.27)) (justify left)))
  (pin "SD_CLK" input (at 171.45 64.77 180) (effects (font (size 1.27 1.27)) (justify left)))
  (pin "SD_CMD" bidirectional (at 171.45 67.31 180) (effects (font (size 1.27 1.27)) (justify left)))
  (pin "SD_DAT0" bidirectional (at 171.45 72.39 180) (effects (font (size 1.27 1.27)) (justify left)))
  (pin "SD_DAT1" bidirectional (at 171.45 74.93 180) (effects (font (size 1.27 1.27)) (justify left)))
  (pin "SD_DAT2" bidirectional (at 171.45 77.47 180) (effects (font (size 1.27 1.27)) (justify left)))
  (pin "SD_DAT3" bidirectional (at 171.45 69.85 180) (effects (font (size 1.27 1.27)) (justify left)))
  (pin "TFT_CS" input (at 171.45 81.28 180) (effects (font (size 1.27 1.27)) (justify left))))
 (sheet
  (at 17.78 85.09)
  (size 59.69 21.59)
  (exclude_from_sim no)
  (in_bom yes)
  (on_board yes)
  (dnp no)
  (stroke (width 0.1524) (type solid))
  (fill (color 0 0 0 0))
  (property "Sheetname" "Power section" (at 17.78 84.3784 0) (show_name no) (do_not_autoplace no) (effects (font (size 1.27 1.27)) (justify left bottom)))
  (property "Sheetfile" "power_section.kicad_sch" (at 17.78 107.2646 0) (show_name no) (do_not_autoplace no) (effects (font (size 1.27 1.27)) (justify left top)))
  (pin "BAT_STAT" output (at 49.53 85.09 90) (effects (font (size 1.27 1.27)) (justify right)))
  (pin "D+" bidirectional (at 77.47 87.63 0) (effects (font (size 1.27 1.27)) (justify right)))
  (pin "D-" bidirectional (at 77.47 90.17 0) (effects (font (size 1.27 1.27)) (justify right)))
  (pin "USB_DETECT" output (at 52.07 85.09 90) (effects (font (size 1.27 1.27)) (justify right)))
  (pin "CTRL_PWR_NPM" input (at 77.47 93.98 0) (effects (font (size 1.27 1.27)) (justify right))))
 (sheet
  (at 82.55 45.72)
  (size 50.8 50.8)
  (exclude_from_sim no)
  (in_bom yes)
  (on_board yes)
  (dnp no)
  (stroke (width 0.1524) (type solid))
  (fill (color 0 0 0 0))
  (property "Sheetname" "Logic section" (at 82.55 45.0084 0) (show_name no) (do_not_autoplace no) (effects (font (size 1.27 1.27)) (justify left bottom)))
  (property "Sheetfile" "logic_section.kicad_sch" (at 82.804 97.028 0) (show_name no) (do_not_autoplace no) (effects (font (size 1.27 1.27)) (justify left top)))
  (pin "!ALERT" input (at 82.55 71.12 180) (effects (font (size 1.27 1.27)) (justify left)))
  (pin "!INT_HR" input (at 82.55 59.69 180) (effects (font (size 1.27 1.27)) (justify left)))
  (pin "!INT_RTC" input (at 82.55 63.5 180) (effects (font (size 1.27 1.27)) (justify left)))
  (pin "BAT_STAT" input (at 82.55 76.2 180) (effects (font (size 1.27 1.27)) (justify left)))
  (pin "D+" bidirectional (at 82.55 87.63 180) (effects (font (size 1.27 1.27)) (justify left)))
  (pin "D-" bidirectional (at 82.55 90.17 180) (effects (font (size 1.27 1.27)) (justify left)))
  (pin "SCL_1" output (at 82.55 53.34 180) (effects (font (size 1.27 1.27)) (justify left)))
  (pin "SDA_1" bidirectional (at 82.55 55.88 180) (effects (font (size 1.27 1.27)) (justify left)))
  (pin "USB_DETECT" input (at 82.55 73.66 180) (effects (font (size 1.27 1.27)) (justify left)))
  (pin "BTN" input (at 133.35 50.8 0) (effects (font (size 1.27 1.27)) (justify right)))
  (pin "BUZZER" output (at 133.35 53.34 0) (effects (font (size 1.27 1.27)) (justify right)))
  (pin "DOUT_NPM" output (at 133.35 48.26 0) (effects (font (size 1.27 1.27)) (justify right)))
  (pin "LEVER_LEFT" input (at 133.35 55.88 0) (effects (font (size 1.27 1.27)) (justify right)))
  (pin "LEVER_PUSH" input (at 133.35 58.42 0) (effects (font (size 1.27 1.27)) (justify right)))
  (pin "LEVER_RIGHT" input (at 133.35 60.96 0) (effects (font (size 1.27 1.27)) (justify right)))
  (pin "PWR_NPM" output (at 82.55 93.98 180) (effects (font (size 1.27 1.27)) (justify left)))
  (pin "CS_TFT" output (at 133.35 81.28 0) (effects (font (size 1.27 1.27)) (justify right)))
  (pin "DC" output (at 133.35 83.82 0) (effects (font (size 1.27 1.27)) (justify right)))
  (pin "MOSI" output (at 133.35 86.36 0) (effects (font (size 1.27 1.27)) (justify right)))
  (pin "PWM_TFT" output (at 133.35 88.9 0) (effects (font (size 1.27 1.27)) (justify right)))
  (pin "RST" output (at 133.35 91.44 0) (effects (font (size 1.27 1.27)) (justify right)))
  (pin "SCK" output (at 133.35 93.98 0) (effects (font (size 1.27 1.27)) (justify right)))
  (pin "!INT_DOF" input (at 82.55 67.31 180) (effects (font (size 1.27 1.27)) (justify left)))
  (pin "CS_SD" bidirectional (at 133.35 69.85 0) (effects (font (size 1.27 1.27)) (justify right)))
  (pin "SD_CLK" output (at 133.35 64.77 0) (effects (font (size 1.27 1.27)) (justify right)))
  (pin "SD_CMD" bidirectional (at 133.35 67.31 0) (effects (font (size 1.27 1.27)) (justify right)))
  (pin "SD_DAT0" bidirectional (at 133.35 72.39 0) (effects (font (size 1.27 1.27)) (justify right)))
  (pin "SD_DAT2" bidirectional (at 133.35 77.47 0) (effects (font (size 1.27 1.27)) (justify right)))
  (pin "SD_DAT1" bidirectional (at 133.35 74.93 0) (effects (font (size 1.27 1.27)) (justify right))))
 (sheet
  (at 16.51 49.53)
  (size 16.51 26.67)
  (exclude_from_sim no)
  (in_bom yes)
  (on_board yes)
  (dnp no)
  (stroke (width 0.1524) (type solid))
  (fill (color 0 0 0 0))
  (property "Sheetname" "Sersor section" (at 16.51 48.8184 0) (show_name no) (do_not_autoplace no) (effects (font (size 1.27 1.27)) (justify left bottom)))
  (property "Sheetfile" "sensor_section.kicad_sch" (at 16.51 76.708 0) (show_name no) (do_not_autoplace no) (effects (font (size 1.27 1.27)) (justify left top)))
  (pin "!INT_HR" output (at 33.02 59.69 0) (effects (font (size 1.27 1.27)) (justify right)))
  (pin "!INT_RTC" output (at 33.02 63.5 0) (effects (font (size 1.27 1.27)) (justify right)))
  (pin "SCL_1" input (at 33.02 53.34 0) (effects (font (size 1.27 1.27)) (justify right)))
  (pin "SDA_1" bidirectional (at 33.02 55.88 0) (effects (font (size 1.27 1.27)) (justify right)))
  (pin "!ALERT" output (at 33.02 71.12 0) (effects (font (size 1.27 1.27)) (justify right)))
  (pin "!INT_DOF" output (at 33.02 67.31 0) (effects (font (size 1.27 1.27)) (justify right))))
 (sheet_instances
  (path ""
   (page "1")))
 (embedded_fonts no))
